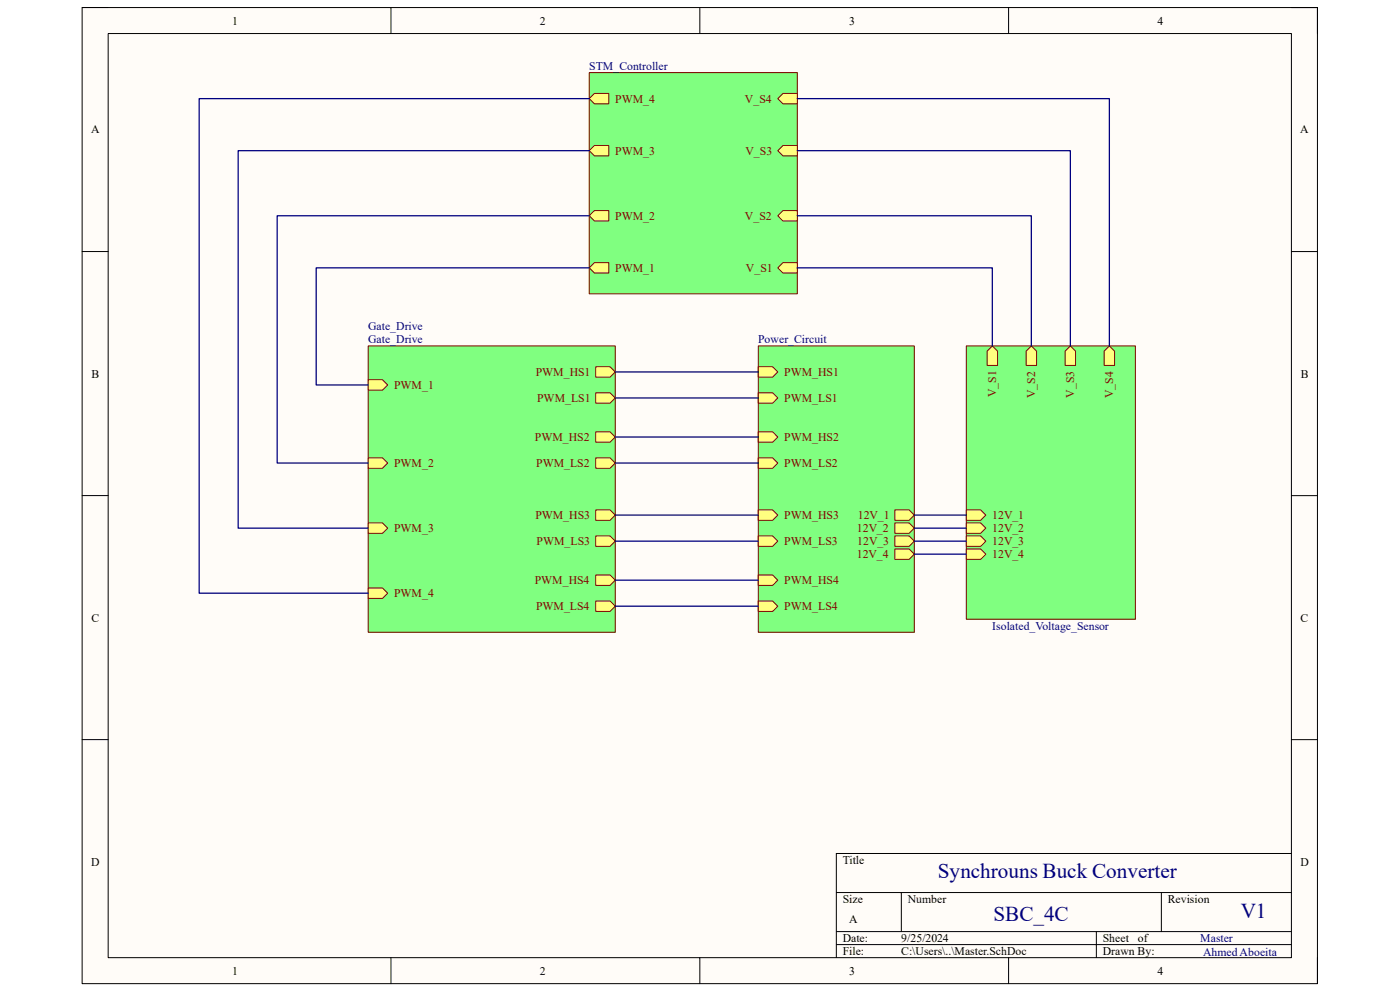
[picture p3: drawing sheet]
<svg xmlns="http://www.w3.org/2000/svg" width="420mm" height="297mm" viewBox="0 0 420 297" stroke-linecap="round" stroke-linejoin="round" font-family="sans-serif">
<path d="M24.6 2.3h370.6v292.5h-370.6z" fill-rule="evenodd" fill="#fffcf8"/>
<path d="M24.6 2.3h370.6v292.5h-370.6z" fill="none" stroke="#000" stroke-width=".3"/>
<path d="M32.4 10.1h355v276.9h-355z" fill-rule="evenodd" fill="#fffcf8"/>
<g fill="none" stroke="#000" stroke-width=".3">
<path d="M24.6 2.3h7.8M32.4 10.1h355v276.9h-355zM117.3 2.3v7.8M209.9 2.3v7.8M302.6 2.3v7.8M387.4 2.3h7.8v7.8M24.6 75.4h7.8M387.4 75.4h7.8M24.6 148.5h7.8M387.4 148.5h7.8M24.6 221.7h7.8M387.4 221.7h7.8"/>
<path d="M387.4 255.8h-136.5v31.2M250.9 267.5h136.5M250.9 279.2h136.5M270.4 267.5v11.7M328.9 279.2v7.8M348.4 267.5v11.7M117.3 287v7.8M209.9 287v7.8M250.9 283.1h136.5M302.6 287v7.8M395.2 287v7.8"/>
</g>
<path d="M227.5 103.7h46.8v85.8h-46.8z" fill-rule="evenodd" fill="#80ff80"/>
<path d="M227.5 103.7h46.8v85.8h-46.8z" fill="none" stroke="#800000" stroke-width=".3"/>
<path d="M227.5 109.9h4.3l1.5 1.6-1.5 1.5h-4.3z" fill-rule="evenodd" fill="#ffff80"/>
<path d="M227.5 109.9h4.3l1.5 1.6-1.5 1.5h-4.3z" fill="none" stroke="#800000" stroke-width=".3"/>
<path d="M227.5 117.7h4.3l1.5 1.6-1.5 1.5h-4.3z" fill-rule="evenodd" fill="#ffff80"/>
<path d="M227.5 117.7h4.3l1.5 1.6-1.5 1.5h-4.3z" fill="none" stroke="#800000" stroke-width=".3"/>
<path d="M227.5 129.4h4.3l1.5 1.6-1.5 1.5h-4.3z" fill-rule="evenodd" fill="#ffff80"/>
<path d="M227.5 129.4h4.3l1.5 1.6-1.5 1.5h-4.3z" fill="none" stroke="#800000" stroke-width=".3"/>
<path d="M227.5 137.2h4.3l1.5 1.6-1.5 1.5h-4.3z" fill-rule="evenodd" fill="#ffff80"/>
<path d="M227.5 137.2h4.3l1.5 1.6-1.5 1.5h-4.3z" fill="none" stroke="#800000" stroke-width=".3"/>
<path d="M227.5 152.8h4.3l1.5 1.6-1.5 1.5h-4.3z" fill-rule="evenodd" fill="#ffff80"/>
<path d="M227.5 152.8h4.3l1.5 1.6-1.5 1.5h-4.3z" fill="none" stroke="#800000" stroke-width=".3"/>
<path d="M227.5 160.6h4.3l1.5 1.6-1.5 1.5h-4.3z" fill-rule="evenodd" fill="#ffff80"/>
<path d="M227.5 160.6h4.3l1.5 1.6-1.5 1.5h-4.3z" fill="none" stroke="#800000" stroke-width=".3"/>
<path d="M227.5 172.3h4.3l1.5 1.6-1.5 1.6h-4.3z" fill-rule="evenodd" fill="#ffff80"/>
<path d="M227.5 172.3h4.3l1.5 1.6-1.5 1.6h-4.3z" fill="none" stroke="#800000" stroke-width=".3"/>
<path d="M227.5 180.1h4.3l1.5 1.6-1.5 1.6h-4.3z" fill-rule="evenodd" fill="#ffff80"/>
<path d="M227.5 180.1h4.3l1.5 1.6-1.5 1.6h-4.3z" fill="none" stroke="#800000" stroke-width=".3"/>
<path d="M268.4 164.5h4.3l1.6 1.6-1.6 1.6h-4.3z" fill-rule="evenodd" fill="#ffff80"/>
<path d="M268.4 164.5h4.3l1.6 1.6-1.6 1.6h-4.3z" fill="none" stroke="#800000" stroke-width=".3"/>
<path d="M268.4 160.6h4.3l1.6 1.6-1.6 1.5h-4.3z" fill-rule="evenodd" fill="#ffff80"/>
<path d="M268.4 160.6h4.3l1.6 1.6-1.6 1.5h-4.3z" fill="none" stroke="#800000" stroke-width=".3"/>
<path d="M268.4 156.7h4.3l1.6 1.6-1.6 1.5h-4.3z" fill-rule="evenodd" fill="#ffff80"/>
<path d="M268.4 156.7h4.3l1.6 1.6-1.6 1.5h-4.3z" fill="none" stroke="#800000" stroke-width=".3"/>
<path d="M268.4 152.8h4.3l1.6 1.6-1.6 1.5h-4.3z" fill-rule="evenodd" fill="#ffff80"/>
<path d="M268.4 152.8h4.3l1.6 1.6-1.6 1.5h-4.3z" fill="none" stroke="#800000" stroke-width=".3"/>
<path d="M110.5 103.7h74.1v85.8h-74.1z" fill-rule="evenodd" fill="#80ff80"/>
<path d="M110.5 103.7h74.1v85.8h-74.1z" fill="none" stroke="#800000" stroke-width=".3"/>
<path d="M110.5 113.8h4.2l1.6 1.6-1.6 1.5h-4.2z" fill-rule="evenodd" fill="#ffff80"/>
<path d="M110.5 113.8h4.2l1.6 1.6-1.6 1.5h-4.2z" fill="none" stroke="#800000" stroke-width=".3"/>
<path d="M110.5 137.2h4.2l1.6 1.6-1.6 1.5h-4.2z" fill-rule="evenodd" fill="#ffff80"/>
<path d="M110.5 137.2h4.2l1.6 1.6-1.6 1.5h-4.2z" fill="none" stroke="#800000" stroke-width=".3"/>
<path d="M110.5 176.2h4.2l1.6 1.6-1.6 1.5h-4.2z" fill-rule="evenodd" fill="#ffff80"/>
<path d="M110.5 176.2h4.2l1.6 1.6-1.6 1.5h-4.2z" fill="none" stroke="#800000" stroke-width=".3"/>
<path d="M110.5 156.7h4.2l1.6 1.6-1.6 1.5h-4.2z" fill-rule="evenodd" fill="#ffff80"/>
<path d="M110.5 156.7h4.2l1.6 1.6-1.6 1.5h-4.2z" fill="none" stroke="#800000" stroke-width=".3"/>
<path d="M178.7 109.9h4.3l1.6 1.6-1.6 1.5h-4.3z" fill-rule="evenodd" fill="#ffff80"/>
<path d="M178.7 109.9h4.3l1.6 1.6-1.6 1.5h-4.3z" fill="none" stroke="#800000" stroke-width=".3"/>
<path d="M178.7 117.7h4.3l1.6 1.6-1.6 1.5h-4.3z" fill-rule="evenodd" fill="#ffff80"/>
<path d="M178.7 117.7h4.3l1.6 1.6-1.6 1.5h-4.3z" fill="none" stroke="#800000" stroke-width=".3"/>
<path d="M178.7 129.4h4.3l1.6 1.6-1.6 1.5h-4.3z" fill-rule="evenodd" fill="#ffff80"/>
<path d="M178.7 129.4h4.3l1.6 1.6-1.6 1.5h-4.3z" fill="none" stroke="#800000" stroke-width=".3"/>
<path d="M178.7 137.2h4.3l1.6 1.6-1.6 1.5h-4.3z" fill-rule="evenodd" fill="#ffff80"/>
<path d="M178.7 137.2h4.3l1.6 1.6-1.6 1.5h-4.3z" fill="none" stroke="#800000" stroke-width=".3"/>
<path d="M178.7 152.8h4.3l1.6 1.6-1.6 1.5h-4.3z" fill-rule="evenodd" fill="#ffff80"/>
<path d="M178.7 152.8h4.3l1.6 1.6-1.6 1.5h-4.3z" fill="none" stroke="#800000" stroke-width=".3"/>
<path d="M178.7 160.6h4.3l1.6 1.6-1.6 1.5h-4.3z" fill-rule="evenodd" fill="#ffff80"/>
<path d="M178.7 160.6h4.3l1.6 1.6-1.6 1.5h-4.3z" fill="none" stroke="#800000" stroke-width=".3"/>
<path d="M178.7 172.3h4.3l1.6 1.6-1.6 1.6h-4.3z" fill-rule="evenodd" fill="#ffff80"/>
<path d="M178.7 172.3h4.3l1.6 1.6-1.6 1.6h-4.3z" fill="none" stroke="#800000" stroke-width=".3"/>
<path d="M178.7 180.1h4.3l1.6 1.6-1.6 1.6h-4.3z" fill-rule="evenodd" fill="#ffff80"/>
<path d="M178.7 180.1h4.3l1.6 1.6-1.6 1.6h-4.3z" fill="none" stroke="#800000" stroke-width=".3"/>
<path d="M289.9 103.7h50.7v81.9h-50.7z" fill-rule="evenodd" fill="#80ff80"/>
<path d="M289.9 103.7h50.7v81.9h-50.7z" fill="none" stroke="#800000" stroke-width=".3"/>
<path d="M296.1 105.2l1.6-1.5 1.6 1.5v4.3h-3.2z" fill-rule="evenodd" fill="#ffff80"/>
<path d="M296.1 105.2l1.6-1.5 1.6 1.5v4.3h-3.2z" fill="none" stroke="#800000" stroke-width=".3"/>
<path d="M309.4 103.7l1.6 1.5v4.3h-3.2v-4.3z" fill-rule="evenodd" fill="#ffff80"/>
<path d="M309.4 103.7l1.6 1.5v4.3h-3.2v-4.3z" fill="none" stroke="#800000" stroke-width=".3"/>
<path d="M319.5 105.2l1.6-1.5 1.6 1.5v4.3h-3.2z" fill-rule="evenodd" fill="#ffff80"/>
<path d="M319.5 105.2l1.6-1.5 1.6 1.5v4.3h-3.2z" fill="none" stroke="#800000" stroke-width=".3"/>
<path d="M331.2 105.2l1.6-1.5 1.6 1.5v4.3h-3.2z" fill-rule="evenodd" fill="#ffff80"/>
<path d="M331.2 105.2l1.6-1.5 1.6 1.5v4.3h-3.2z" fill="none" stroke="#800000" stroke-width=".3"/>
<path d="M289.9 152.8h4.3l1.5 1.6-1.5 1.5h-4.3z" fill-rule="evenodd" fill="#ffff80"/>
<path d="M289.9 152.8h4.3l1.5 1.6-1.5 1.5h-4.3z" fill="none" stroke="#800000" stroke-width=".3"/>
<path d="M289.9 156.7h4.3l1.5 1.6-1.5 1.5h-4.3z" fill-rule="evenodd" fill="#ffff80"/>
<path d="M289.9 156.7h4.3l1.5 1.6-1.5 1.5h-4.3z" fill="none" stroke="#800000" stroke-width=".3"/>
<path d="M289.9 160.6h4.3l1.5 1.6-1.5 1.5h-4.3z" fill-rule="evenodd" fill="#ffff80"/>
<path d="M289.9 160.6h4.3l1.5 1.6-1.5 1.5h-4.3z" fill="none" stroke="#800000" stroke-width=".3"/>
<path d="M289.9 164.5h4.3l1.5 1.6-1.5 1.6h-4.3z" fill-rule="evenodd" fill="#ffff80"/>
<path d="M289.9 164.5h4.3l1.5 1.6-1.5 1.6h-4.3z" fill="none" stroke="#800000" stroke-width=".3"/>
<path d="M176.8 21.8h62.4v66.3h-62.4z" fill-rule="evenodd" fill="#80ff80"/>
<path d="M176.8 21.8h62.4v66.3h-62.4z" fill="none" stroke="#800000" stroke-width=".3"/>
<path d="M178.3 78.7h4.3v3.1h-4.3l-1.5-1.5z" fill-rule="evenodd" fill="#ffff80"/>
<path d="M178.3 78.7h4.3v3.1h-4.3l-1.5-1.5z" fill="none" stroke="#800000" stroke-width=".3"/>
<path d="M176.8 64.7l1.5-1.6h4.3v3.1h-4.3z" fill-rule="evenodd" fill="#ffff80"/>
<path d="M176.8 64.7l1.5-1.6h4.3v3.1h-4.3z" fill="none" stroke="#800000" stroke-width=".3"/>
<path d="M176.8 45.2l1.5-1.6h4.3v3.1h-4.3z" fill-rule="evenodd" fill="#ffff80"/>
<path d="M176.8 45.2l1.5-1.6h4.3v3.1h-4.3z" fill="none" stroke="#800000" stroke-width=".3"/>
<path d="M176.8 29.6l1.5-1.6h4.3v3.1h-4.3z" fill-rule="evenodd" fill="#ffff80"/>
<path d="M176.8 29.6l1.5-1.6h4.3v3.1h-4.3z" fill="none" stroke="#800000" stroke-width=".3"/>
<path d="M234.9 78.7h4.3v3.1h-4.3l-1.6-1.5z" fill-rule="evenodd" fill="#ffff80"/>
<path d="M234.9 78.7h4.3v3.1h-4.3l-1.6-1.5z" fill="none" stroke="#800000" stroke-width=".3"/>
<path d="M233.3 64.7l1.6-1.6h4.3v3.1h-4.3z" fill-rule="evenodd" fill="#ffff80"/>
<path d="M233.3 64.7l1.6-1.6h4.3v3.1h-4.3z" fill="none" stroke="#800000" stroke-width=".3"/>
<path d="M233.3 45.2l1.6-1.6h4.3v3.1h-4.3z" fill-rule="evenodd" fill="#ffff80"/>
<path d="M233.3 45.2l1.6-1.6h4.3v3.1h-4.3z" fill="none" stroke="#800000" stroke-width=".3"/>
<path d="M233.3 29.6l1.6-1.6h4.3v3.1h-4.3z" fill-rule="evenodd" fill="#ffff80"/>
<path d="M233.3 29.6l1.6-1.6h4.3v3.1h-4.3z" fill="none" stroke="#800000" stroke-width=".3"/>
<g fill="none" stroke="#000080" stroke-width=".38">
<path d="M176.8 29.6h-117v148.2h50.7M239.2 29.6h93.6v74.1M176.8 45.2h-105.4v113.1h39.1M239.2 45.2h81.9v58.5M176.8 64.7h-93.6v74.1h27.3M239.2 64.7h70.2v39M176.8 80.3h-81.9v35.1h15.6M239.2 80.3h58.5v23.4M184.6 111.5h42.9M184.6 119.3h42.9M184.6 131h42.9M184.6 138.8h42.9"/>
<path d="M184.6 154.4h42.9M274.3 154.4h15.6M274.3 158.3h15.6M184.6 162.2h42.9M184.6 173.9h42.9M274.3 162.2h15.6M274.3 166.1h15.6M184.6 181.7h42.9"/>
</g>
<g font-size="6.3" fill="#000080">
<text x="281.3" y="263">Synchrouns Buck Converter</text>
<text x="298.1" y="275.9">SBC_4C</text>
<text x="372.2" y="275.1">V1</text>
</g>
<g font-size="3.5">
<text x="69.6" y="7.4">1</text>
<text x="162" y="7.4">2</text>
<text x="254.8" y="7.4">3</text>
<text x="347.3" y="7.4">4</text>
<text x="27.3" y="40">A</text>
<text x="390.1" y="40">A</text>
<text x="27.5" y="113.2">B</text>
<text x="390.2" y="113.2">B</text>
<text x="27.4" y="186.3">C</text>
<text x="390.2" y="186.3">C</text>
<text x="27.3" y="259.5">D</text>
<text x="252.8" y="259">Title</text>
<text x="390.1" y="259.5">D</text>
<text x="252.8" y="270.6">Size</text>
<text x="272.3" y="270.6">Number</text>
<text x="350.4" y="270.6">Revision</text>
<text x="254.8" y="276.5">A</text>
<text x="252.8" y="282.4">Date:</text>
<text x="252.8" y="286.3">File:</text>
<text x="270.4" y="286.3">C:\Users\..\Master.SchDoc</text>
<text x="270.4" y="282.4">9/25/2024</text>
<text x="330.8" y="286.3">Drawn By:</text>
<text x="330.8" y="282.4">Sheet</text>
<text x="341.3" y="282.4">of</text>
<text x="69.6" y="292.1">1</text>
<text x="162" y="292.1">2</text>
<text x="254.8" y="292.1">3</text>
<text x="347.3" y="292.1">4</text>
</g>
<g font-size="3.5" fill="#000080">
<text x="176.8" y="21">STM_Controller</text>
<text x="110.4" y="99">Gate_Drive</text>
<text x="110.4" y="102.9">Gate_Drive</text>
<text x="227.5" y="102.9">Power_Circuit</text>
<text x="297.7" y="188.7">Isolated_Voltage_Sensor</text>
<text x="360.1" y="282.4">Master</text>
<text x="360.9" y="286.6">Ahmed Aboeita</text>
</g>
<g font-size="3.5" fill="#800000">
<text x="184.6" y="30.8">PWM_4</text>
<text x="223.5" y="30.8">V_S4</text>
<text x="184.6" y="46.4">PWM_3</text>
<text x="223.6" y="46.4">V_S3</text>
<text x="184.6" y="65.9">PWM_2</text>
<text x="223.5" y="65.9">V_S2</text>
<text x="184.6" y="81.4">PWM_1</text>
<text x="223.8" y="81.4">V_S1</text>
<text x="160.7" y="112.7">PWM_HS1</text>
<text x="235.3" y="112.7">PWM_HS1</text>
<text x="118.2" y="116.6">PWM_1</text>
<text x="298.9" y="119.1" transform="rotate(-90 298.9 119.1)">V_S1</text>
<text x="310.6" y="119.3" transform="rotate(-90 310.6 119.3)">V_S2</text>
<text x="322.3" y="119.2" transform="rotate(-90 322.3 119.2)">V_S3</text>
<text x="334" y="119.4" transform="rotate(-90 334 119.4)">V_S4</text>
<text x="161.2" y="120.5">PWM_LS1</text>
<text x="235.3" y="120.5">PWM_LS1</text>
<text x="160.5" y="132.2">PWM_HS2</text>
<text x="235.3" y="132.2">PWM_HS2</text>
<text x="118.2" y="140">PWM_2</text>
<text x="160.9" y="140">PWM_LS2</text>
<text x="235.3" y="140">PWM_LS2</text>
<text x="160.6" y="155.6">PWM_HS3</text>
<text x="235.3" y="155.6">PWM_HS3</text>
<text x="257.3" y="155.6">12V_1</text>
<text x="297.7" y="155.6">12V_1</text>
<text x="118.2" y="159.5">PWM_3</text>
<text x="257" y="159.5">12V_2</text>
<text x="297.7" y="159.5">12V_2</text>
<text x="161" y="163.4">PWM_LS3</text>
<text x="235.3" y="163.4">PWM_LS3</text>
<text x="257" y="167.3">12V_4</text>
<text x="257.2" y="163.4">12V_3</text>
<text x="297.7" y="163.4">12V_3</text>
<text x="297.7" y="167.3">12V_4</text>
<text x="118.2" y="179">PWM_4</text>
<text x="160.4" y="175.1">PWM_HS4</text>
<text x="235.3" y="175.1">PWM_HS4</text>
<text x="160.8" y="182.9">PWM_LS4</text>
<text x="235.3" y="182.9">PWM_LS4</text>
</g>
</svg>
